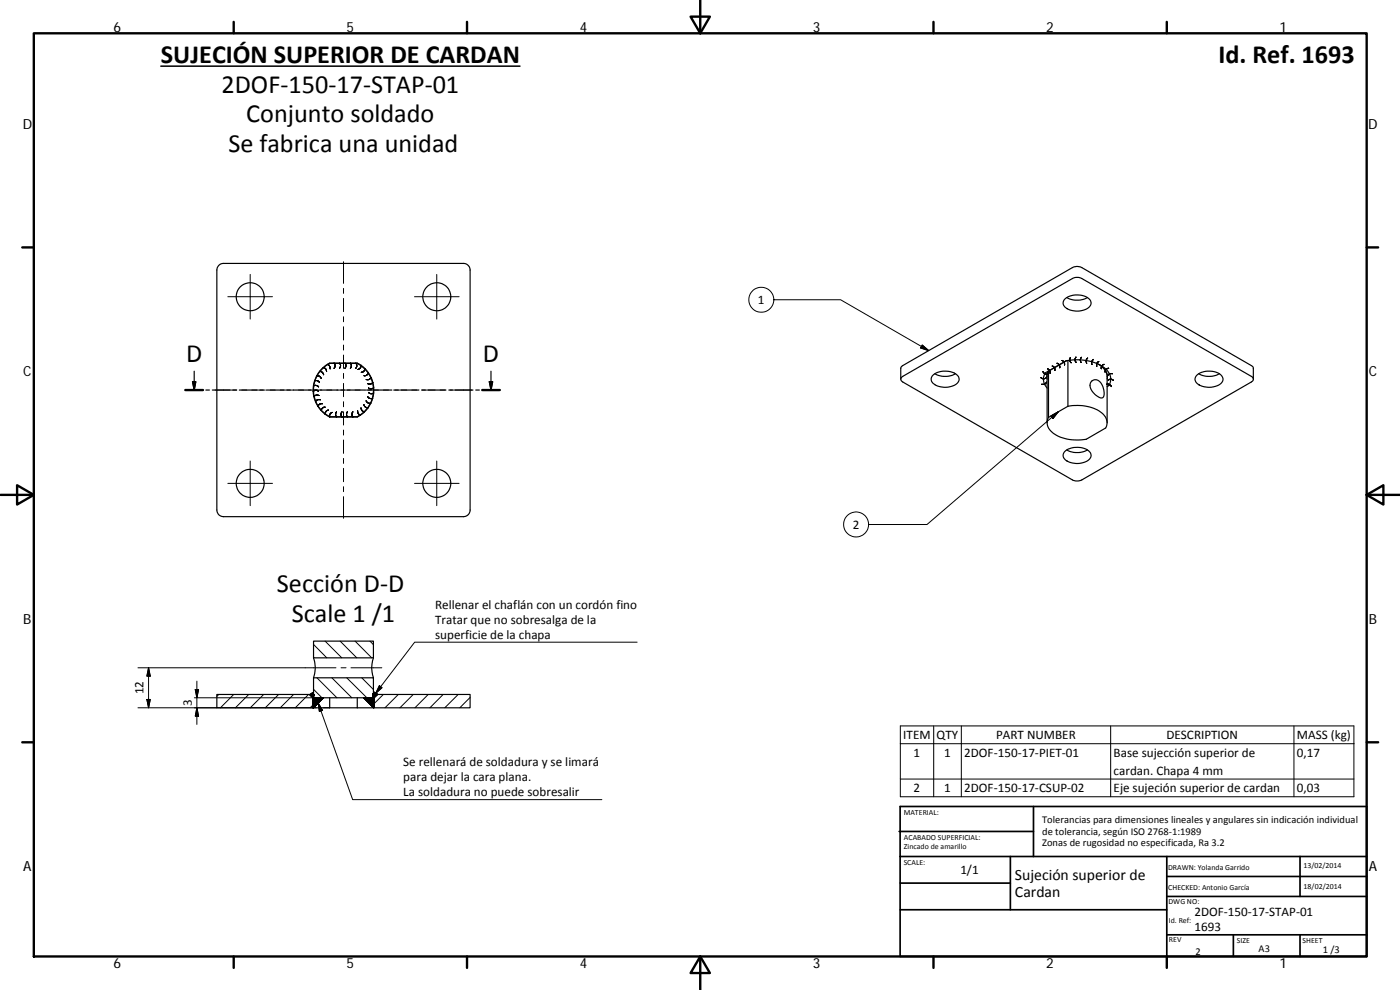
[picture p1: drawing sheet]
<svg xmlns="http://www.w3.org/2000/svg" width="420mm" height="297mm" viewBox="0 0 420 297" stroke-linecap="round" stroke-linejoin="round" font-family="sans-serif">
<g fill="none" stroke="#000" stroke-width=".36">
<path d="M65.8 79.5l1.3-.5h72a2 2 0 0 1 2 2v72a1.97 1.97 0 0 1-2 2h-72a2 2 0 0 1-2-2v-72l.1-.7zM319.6 89.7a5.9 5.9 0 0 1 7.6 .3 2.1 2.1 0 0 1-1.9 3 5.7 5.7 0 0 1-6.1-1.3l-.1-1.2zM320.1 89.3a6.6 6.6 0 0 0 6.3 0M55.6 117h5.3M57.8 114.5h1l-.5 2.5zM58.3 111.4v5.6M61.8 117h1.1M63.7 117h5.3M69.9 117h1.1M71.8 117h5.3M78 117h1M79.9 117h5.3"/>
<path d="M86.1 117h1M88 117h5.3M94.2 117h1M96.1 117h5.3M96.6 110.7l2.3-1.8h8.3a9.1 9.1 0 0 1 0 16.2h-8.3a9.1 9.1 0 0 1-2.3-14.4zM96.6 110.8l2.4-1.8h8.2a9 9 0 0 1 0 16h-8.2a9 9 0 0 1-2.4-14.2zM102.3 117h1M104.2 117h5.3M110.4 117h1M112.3 117h5.3M118.5 117h1M120.4 117h5.3"/>
<path d="M126.6 117h1M128.5 117h5.3M134.7 117h1.1M136.6 117h5.3M142.8 117h1.1M144.7 117h5.3M146.8 114.5h1.1l-.5 2.5zM147.4 111.4v5.6M270.3 113.8l.1-3.5 .5-.6 50.9-29.4a3.1 3.1 0 0 1 2.9 0l50.9 29.4 .5 .6v3.5M270.7 113.1l51.1-29.5a3.1 3.1 0 0 1 2.9 0l50.9 29.3a.88 .88 0 0 1 .5 .9 .88 .88 0 0 1-.5 .8l-50.9 29.4a3.2 3.2 0 0 1-2.9 0l-50.9-29.4a.86 .86 0 0 1-.2-1.5zM280 112.6a5.9 5.9 0 0 1 7.6 .3 2.1 2.1 0 0 1-1.9 3 5.7 5.7 0 0 1-6.1-1.4l-.1-1.1zM280.5 112.1a6.6 6.6 0 0 0 6.3 0"/>
<path d="M314.4 111.7v.2M314.6 111.4l-.4 1.1 .1 1.2M319.9 108.3a14.4 14.4 0 0 1 12.2 2.6 3.8 3.8 0 0 1 .7 4.8M320.1 108.2l-6.4 3.7a3.6 3.6 0 0 0 .6 4.5M320.5 108.1v13.8M327.8 114.2a2.16 2.16 0 0 1 3.1 1.7 3.1 3.1 0 0 1-.1 3.5 4.3 4.3 0 0 1-3.6-4.2zM329.2 109.1a4.8 4.8 0 0 1 3.1 3.8v14M330 109.5a4.1 4.1 0 0 1 2.3 4.2M332.1 111.7v.2M332.3 115l.5 .7-.5 .3M359.2 112.6a5.9 5.9 0 0 1 7.5 .3 2.06 2.06 0 0 1-1.8 3 5.7 5.7 0 0 1-6.1-1.4l-.2-.8zM359.7 112.1a6.6 6.6 0 0 0 6.3 0"/>
<path d="M314.7 125.2v-13.8l-.4 1.5v14M319.6 135.4a5.9 5.9 0 0 1 7.6 .4 2.1 2.1 0 0 1-1.9 2.9 5.7 5.7 0 0 1-6.1-1.3l-.1-1.2zM320.1 135a6.6 6.6 0 0 0 6.3 0M320.5 121.9l-5.8 3.3M320.5 121.9a11.9 11.9 0 0 1 11 2.8 3.3 3.3 0 0 1 .3 3.7l-5.8 3.4a12.5 12.5 0 0 1-10.6-2.5 3.3 3.3 0 0 1-.7-4.1M94.1 192.4h18v5h-18zM94.1 197.4l.1 .5a9.5 9.5 0 0 1-.1 5.5M112.1 197.4l-.1 .3a9.3 9.3 0 0 0 .1 5.7M93 208.4h1.1M94 212.4h4.9M94 209.4l-1-1h-27.9v4h28.9l.1-3M94.1 203.4h18v6h-18z"/>
<path d="M98.9 209.4v3M98.9 212.4h8.3M107.2 209.4v3M107.2 212.4h5M112.1 208.4h1.1M112.1 209.4h.1M112.2 209.4l1-1h27.9v4h-28.9z"/>
<circle cx="75.1" cy="89" r="4.2"/>
<circle cx="131.1" cy="89" r="4.2"/>
<circle cx="75.1" cy="145" r="4.2"/>
<circle cx="131.1" cy="145" r="4.2"/>
</g>
<g fill="none" stroke="#000" stroke-width=".3">
<path d="M103.1 78.5v6.5M68.4 89h13.4M75.1 82.3v13.4M103.1 86.5v1.5M103.1 89.5v4M103.1 95v1.5M103.1 98v4M124.4 89h13.4M131.1 82.3v13.4M232.2 89.9a3.8 3.8 0 0 1-5.5 3.3 3.8 3.8 0 0 1-.3-6.4 3.8 3.8 0 0 1 5.8 2.7v.4h20.1l26.4 15.3M64.6 117h6.5M72.6 117h1.5"/>
<path d="M75.6 117h4M81.1 117h1.5M84.1 117h4M89.6 117h1.5M92.6 117h4M94.1 115.8l.7-.2 .8 .5M94.4 114.3l.7-.1 .8 .6M95 112.8h.8l.6 .8M95.6 117.4l-.7-.3-.9 .3M95.7 118.7l-.7-.2-.8 .5M95.9 111.4l.7 .2 .5 .8-.5-.8zM96.1 120l-.7-.1-.7 .6"/>
<path d="M97 110.3l.8 .5 .2 .7M98.1 117h1.5M98.3 109.3l.5 .4 .3 1M100.3 108.9l.3 .7-.3 .9M101.1 117h4M101.9 108.9l.3 .7-.3 .9M103.1 103.5v1.5M103.1 106.5v4M103.1 112v1.5M103.1 115v4M103.5 108.9l.3 .7-.3 .9M105.1 108.9l.3 .7-.3 .9"/>
<path d="M106.6 117h1.5M106.8 108.9l.3 .7-.3 .9M108.3 109.6l-.3 .9-.6 .4M109.6 110.6l-.5 .9-.7 .2M109.6 117h4M110.4 119l.5 .5h1M110.6 111.9l-.6 .7-.7 .1M110.6 117.7l.6 .4 1-.2M111.4 113.3l-.8 .6h-.7M111.9 114.7l-.8 .6-.7-.2M112.2 116.3l-.9 .4-.7-.3M115.1 117h1.5"/>
<path d="M118.1 117h4M123.6 117h1.5M126.6 117h4M132.1 117h1.5M135.1 117h6.5M276.8 103.5l1.9 1.7-2.4-.8zM312.4 113.3l.6 .3 .9-.2M313 111.5l.7 .7h.7M314.1 114.7l-.5 .5-1 .1M314.4 110.6l.5 .5 .2 .9M315.8 109.8l.6 .4 .2 1M317.2 109l.8 .6v.7"/>
<path d="M318.7 108.1l.7 .7 .1 .7M321.3 107.3l-.3 .6 .5 .9M322.9 107.2l-.3 .6 .3 .9M324.6 107.2l-.4 .6 .3 1M326.4 107.4l-.4 .9 .1 .7M328.2 107.8l-.5 .6v1M329.8 108.5l-.7 .7 .1 .7M331.3 109.3l-.7 .6-.1 .7M332.1 115.3h.7l.7 .7M332.6 114.1l.9-.3 .6 .3M332.7 110.5l-.8 .4-.3 .7M333.8 112.1l-.9 .2-.5 .5"/>
<path d="M75.1 138.3v13.4M96.8 121.1l-1 .2-.4 .6M97.6 122.2l-.9 .3-.3 .7M98.6 123l-.7 .4-.3 .9M99.7 123.7l-.7 .7-.1 .7M101 123.6l-.3 .6 .3 .9M102.6 123.6l-.2 .6 .2 .9M103.1 120.5v1.5M103.1 123.5v4M103.1 129v1.5M103.1 132v4M103.1 137.5v1.5"/>
<path d="M104.3 123.6l-.3 .6 .3 .9M105.9 123.6l-.3 .6 .3 .9M107.3 123.2l.3 1 .6 .4M108.3 122.4l.4 .9 .7 .3-.7-.3zM109.2 121.4l.6 .8 .7 .1-.7-.1zM109.9 120.3l.6 .6 .8 .1M131.1 138.3v13.4M315.4 124.8l2.2-1.2-1.6 2zM317.6 123.6l-39.4 33.8h-17.5a3.8 3.8 0 0 0-5.6-3.3 3.8 3.8 0 0 0-.3 6.4 3.8 3.8 0 0 0 5.9-2.7v-.4M68.4 145h13.4M103.1 140.5v4M103.1 146v1.5"/>
<path d="M103.1 149v6.5M124.4 145h13.4M94.1 193.4l4 4M97.6 192.4l5 5M102.1 192.4l5 5M106.6 192.4l5 5M111 192.4l1.1 1M191.2 192.7h-66.8l-11.7 15.3M41.4 212.4h53.5M41.4 200.4h59.4M44.1 209.9h1l-.5 2.5zM44.6 200.4v12"/>
<path d="M44.6 200.4l.5 2.5h-1zM58.3 209.4h35.8M58.6 206.9h1l-.5 2.5zM59.1 204.4v13M59.1 212.4l.5 2.5h-1zM65.6 208.4l-.5 .5M70.1 208.4l-3.9 4M74.6 208.4l-4 4M79.1 208.4l-4 4M83.6 208.4l-4 4M88.1 208.4l-4 4M92.6 208.4l-4 4"/>
<path d="M93.1 208.5l.8-.6 .2 1.1-.3 .2zM94 211.5l-.9 .9M94 209.4h3l-3 3zM94.1 206.8l2.5 2.6M95.1 203.4l6 6M95.5 210.9l1.3 2.2-.9 .4zM95.5 210.9l10.3 29h74.8M97.1 212.4h1.8M99.6 203.4l6 6M102.4 200.4h1.5M104.1 203.4l6 6M105.3 200.4h9.3"/>
<path d="M108.6 203.4l3.5 3.5M109.2 209.4h3v3zM112.3 207.7l.9 .7-.9 .8-.3-.5zM113.8 205.8l.8 .5-1.9 1.7zM115.1 208.4l-2.9 2.8M119.5 208.4l-4 4M124 208.4l-4 4M128.5 208.4l-4 4M133 208.4l-4 4M137.5 208.4l-4 4M141.1 209.3l-3.1 3.1M270.2 217.8h136.1v21.3h-136.1z"/>
<path d="M280.2 217.8v21.3M288.5 217.8v21.3M333.3 217.8v21.3M388.3 217.8v21.3M270.2 223.1h136.1M270.2 233.7h136.1"/>
</g>
<g fill="#000" stroke="#000" stroke-width=".3">
<path d="M276.8 103.5l1.9 1.7-2.4-.8zM315.4 124.8l2.2-1.2-1.6 2zM44.1 209.9h1l-.5 2.5zM44.6 200.4l.5 2.5h-1zM58.6 206.9h1l-.5 2.5zM59.1 212.4l.5 2.5h-1zM93.1 208.5l.8-.6-.1 1.3zM93.9 207.9l-.1 1.3zM94 209.1l-.1 .1zM94.1 208.9l-.2 .3zM94.1 208.5l-.2 .7zM93.9 207.9v1.3z"/>
<path d="M94.1 208.9l-.1 .2zM93.9 207.9l.1 .2zM94.1 208.7v.2zM94 208.1l.1 .2zM94.1 208.5v.4zM94.1 208.5v.2zM94.1 208.3v.2zM94 208.1l.1 .4zM94 208.1l.1 .4-.2 .7zM95.5 210.9l1.3 2.2-.9 .4zM94 209.4h3l-3 3zM112 208.5v.2z"/>
<path d="M112 208.3v.2zM112 208.7l.1 .2zM112 208.3v.4zM112 208.7l.2 .4zM112.2 207.8v1.3zM112.1 208l-.1 .3zM112.1 208.9l.1 .2zM112.2 207.8l-.1 .2zM112.2 209.1l.1 .1zM112.2 207.8l-.2 .5zM112.2 207.8l.1 1.4zM112.2 207.8l-.2 .9z"/>
<path d="M109.2 209.4h3v3zM112.3 209.2l.9-.8zM112.2 207.8l1 .6-.9 .8zM112.3 207.7l.9 .7zM112.2 207.8l1 .6zM113.8 205.8l.8 .5-1.9 1.7z"/>
</g>
<g fill="none" stroke="#000" stroke-width=".71">
<path d="M10.1 10h400.1v277h-400.1zM70.1 6.6v3.4M140.2 6.6v3.4M207.3 5h5.8l-2.9 5zM210.2 0v10M280.2 6.6v3.4M350.2 6.6v3.4M6.7 74.2h3.4M410.2 74.2h3.4M55.6 117h5.3M144.7 117h5.3M.2 148.5h9.9"/>
<path d="M5.1 145.6l5 2.9-5 2.9zM410.2 148.5l5-2.9v5.8zM410.2 148.5h9.9M6.7 222.7h3.4M410.2 222.7h3.4M70.1 287v3.4M140.2 287v3.4M210.2 287l2.9 5h-5.8zM210.2 287v10M280.2 287v3.4M350.2 287v3.4"/>
</g>
<g fill="none" stroke="#000" stroke-width=".51">
<path d="M269.8 249.5h40.4M270.1 257h140.1M270.1 242h140.1v45h-140.1zM303.2 257v16M310.2 242v15M350.2 257v30M390.2 257v12M270.1 273h80.1M270.1 265h33.1M350.2 269h60M350.2 263h60M350.2 280.5h60"/>
<path d="M370.2 280.5v6.5M390.2 280.5v6.5"/>
</g>
<path d="M57.8 114.5h1l-.5 2.5zM146.8 114.5h1.1l-.5 2.5z" fill="#000" stroke="#000" stroke-width=".36"/>
<path d="M48.3 19.9h107.8" fill="none" stroke="#000" stroke-width=".46"/>
<g font-size="7.9">
<text x="48.3" y="18.8">SUJECIÓN SUPERIOR DE CARDAN</text>
<text x="365.7" y="18.8">Id. Ref. 1693</text>
<text x="66.5" y="27.8">2DOF‐150‐17‐STAP‐01</text>
<text x="73.9" y="36.7">Conjunto soldado</text>
<text x="68.5" y="45.7">Se fabrica una unidad</text>
<text x="55.9" y="108.6">D</text>
<text x="144.9" y="108.6">D</text>
<text x="83.1" y="177.6">Sección D‐D</text>
<text x="87.6" y="186.6">Scale 1 /1</text>
</g>
<g font-size="4.7">
<text x="304.6" y="263.9">Sujeción superior de</text>
<text x="304.6" y="269.3">Cardan</text>
</g>
<g font-size="4.2">
<text x="34" y="9.6">6</text>
<text x="104" y="9.6">5</text>
<text x="174" y="9.6">4</text>
<text x="244" y="9.6">3</text>
<text x="314" y="9.6">2</text>
<text x="384" y="9.6">1</text>
<text x="6.8" y="38.7">D</text>
<text x="410.6" y="38.7">D</text>
<text x="7" y="112.9">C</text>
<text x="410.8" y="112.9">C</text>
<text x="7" y="187.1">B</text>
<text x="410.8" y="187.1">B</text>
<text x="7" y="261.3">A</text>
<text x="410.8" y="261.3">A</text>
<text x="34" y="290.4">6</text>
<text x="104" y="290.4">5</text>
<text x="174" y="290.4">4</text>
<text x="244" y="290.4">3</text>
<text x="314" y="290.4">2</text>
<text x="384" y="290.4">1</text>
</g>
<g font-size="3.9">
<text x="227.5" y="91.2">1</text>
<text x="255.9" y="158.6">2</text>
<text x="130.6" y="182.6">Rellenar el chaflán con un cordón fino</text>
<text x="130.6" y="187.1">Tratar que no sobresalga de la</text>
<text x="130.6" y="191.6">superficie de la chapa</text>
<text x="43.1" y="208.3" transform="rotate(-90 43.1 208.3)">12</text>
<text x="57.5" y="211.9" transform="rotate(-90 57.5 211.9)">3</text>
<text x="271.1" y="221.7">ITEM</text>
<text x="281.1" y="221.7">QTY</text>
<text x="298.9" y="221.7">PART NUMBER</text>
<text x="350.1" y="221.7">DESCRIPTION</text>
<text x="389.2" y="221.8">MASS (kg)</text>
<text x="274.2" y="227">1</text>
<text x="283.3" y="227">1</text>
<text x="289.4" y="227">2DOF‐150‐17‐PIET‐01</text>
<text x="334.2" y="227.1">Base sujección superior de</text>
<text x="389.2" y="227">0,17</text>
<text x="121" y="229.8">Se rellenará de soldadura y se limará</text>
<text x="334.2" y="232.4">cardan. Chapa 4 mm</text>
<text x="121" y="234.4">para dejar la cara plana.</text>
<text x="121" y="238.8">La soldadura no puede sobresalir</text>
<text x="274.2" y="237.7">2</text>
<text x="283.3" y="237.6">1</text>
<text x="289.4" y="237.7">2DOF‐150‐17‐CSUP‐02</text>
<text x="334.2" y="237.7">Eje sujeción superior de cardan</text>
<text x="389.2" y="237.7">0,03</text>
<text x="288.2" y="262.2">1/1</text>
<text x="358.5" y="274.9">2DOF‐150‐17‐STAP‐01</text>
<text x="358.5" y="279.4">1693</text>
</g>
<g font-size="3.1">
<text x="312.8" y="246.8">Tolerancias para dimensiones lineales y angulares sin indicación individual</text>
<text x="312.8" y="250.4">de tolerancia, según ISO 2768‐1:1989</text>
<text x="312.8" y="254">Zonas de rugosidad no especificada, Ra 3.2</text>
<text x="358.7" y="286.4">2</text>
<text x="377.7" y="285.6">A3</text>
<text x="397" y="285.9">1 /3</text>
</g>
<g font-size="2.4">
<text x="271.2" y="244.4">MATERIAL:</text>
<text x="271.3" y="251.9">ACABADO SUPERFICIAL:</text>
<text x="271.3" y="254.6">Zincado de amarillo</text>
<text x="271.2" y="259.7">SCALE:</text>
<text x="350.6" y="260.9">DRAWN: Yolanda Garrido</text>
<text x="391.2" y="260.6">13/02/2014</text>
<text x="350.6" y="267">CHECKED: Antonio García</text>
<text x="391.2" y="266.6">18/02/2014</text>
<text x="350.7" y="271.4">DWG NO:</text>
<text x="350.8" y="276.8">Id. Ref:</text>
<text x="350.8" y="282.8">REV</text>
<text x="371.2" y="282.9">SIZE</text>
<text x="390.9" y="282.9">SHEET</text>
</g>
</svg>
